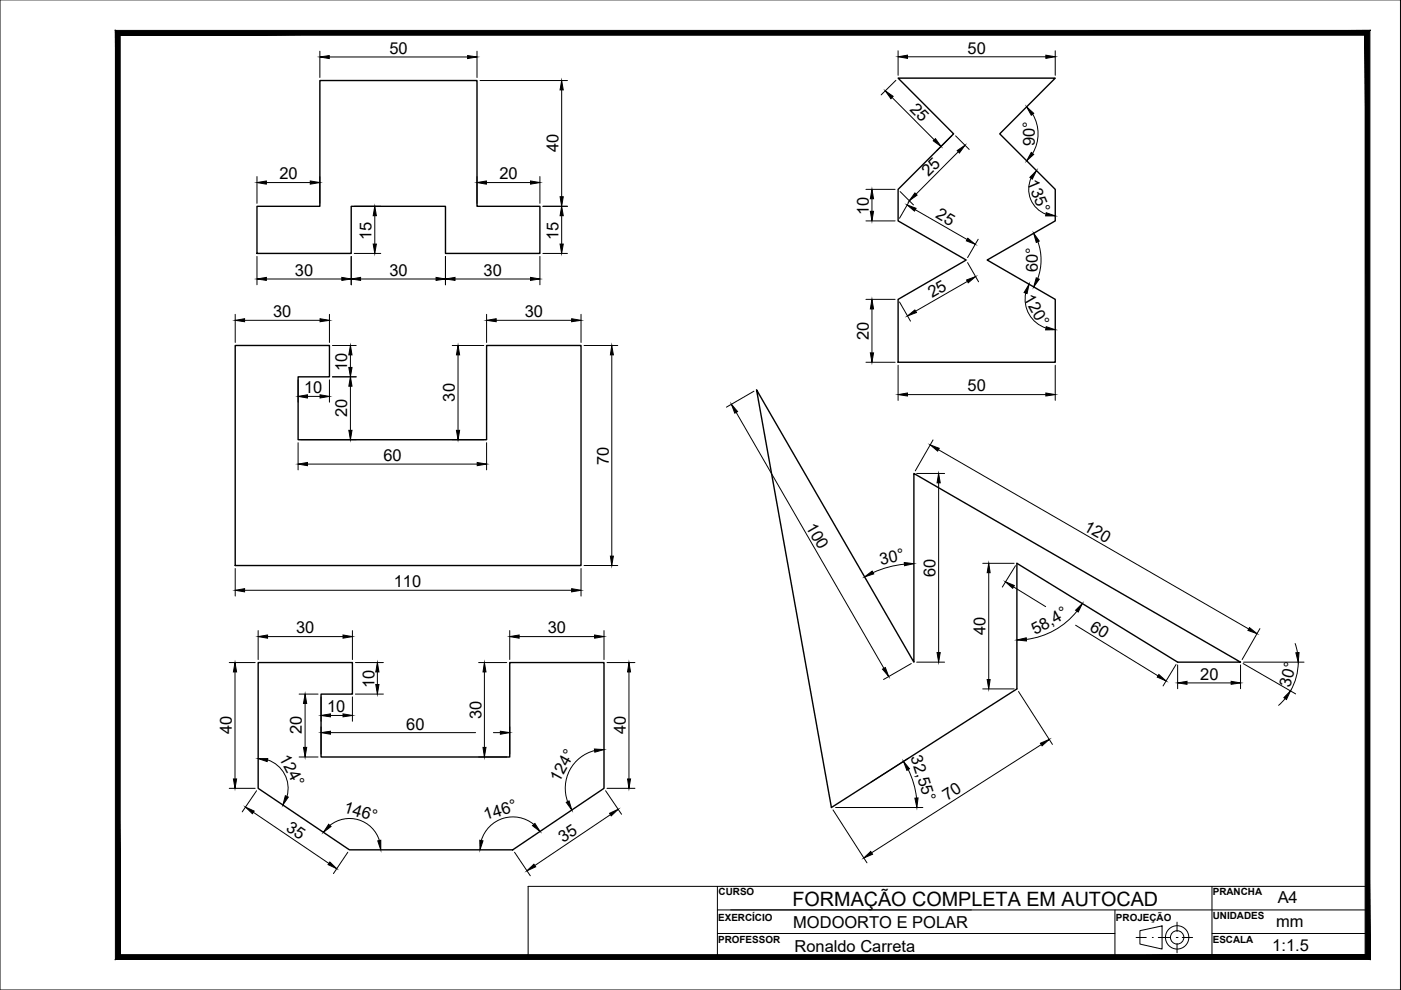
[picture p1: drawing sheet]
<svg xmlns="http://www.w3.org/2000/svg" width="297mm" height="210mm" viewBox="0 0 297 210" stroke-linecap="round" stroke-linejoin="round" font-family="sans-serif">
<!-- layer: Contorno -->
<path d="M67.8 17.1h33.3v26.6h13.4v10h-20.1v-10h-19.9v10h-20v-10h13.3zM190.4 16.6h33.3l-11.7 11.8 11.7 11.7v6.7l-14.4 8.3 14.4 8.4v13.3h-33.3v-13.3l14.5-8.4-14.5-8.3v-6.7l11.8-11.7zM49.9 73.3h19.9v6.6h-6.6v13.3h40v-19.9h20v46.6h-73.3zM160.4 82.6l33.4 57.8v-40l69.2 40h-13.3l-34.1-21v26.7l-39.3 25.1zM54.7 140.5h20v6.7h-6.6v13.3h40v-20h20v26.6l-19.4 13.1h-34.6l-19.4-13.1z" fill="none" stroke="#000" stroke-width=".3"/>
<!-- layer: Cotas -->
<g fill="none" stroke="#000" stroke-width=".21">
<path d="M67.8 10.9v5.5M69.8 12.1h29.3M101.1 10.9v5.5M101.8 17.1h18.5M119.1 19.1v22.6M189.9 17l-3.1 3.1M190.4 10.8v5.2M192.4 12h29.3M223.7 10.8v5.2M54.5 37.4v5.7M56.5 38.7h9.3M67.8 37.4v5.7"/>
<path d="M101.1 37.4v5.7M103.1 38.7h9.4M114.5 37.4v5.7M189.1 20.7l9 8.9M201.8 28.8l-3.2 3.1M202.6 28.8l2.9 2.9M203.2 32.2l-9 9M218.6 37.8a5.7 5.7 0 0 0 3.2 7.6M218.9 24.2a8.1 8.1 0 0 1 0 8.3M54.5 54.4v6M56.5 59.2h16M74.5 54.4v6"/>
<path d="M75.1 53.7h5.6M75.1 43.7h5.6M76.5 59.2h16M79.5 45.7v6M94.4 54.4v6M96.5 59.2h16M114.5 54.4v6M115.1 53.7h5.2M115.1 43.7h5.2M119.1 45.7v6M183.6 40.1h6.2M183.6 46.8h6.2"/>
<path d="M184.9 42.1v2.7M190.8 40.6l2.9 2.8M193 42.4l-2.3 3.9M194.1 44.5l10.9 6.3M205.1 59.7l-11 6.3M205.1 55.7l2.4 4M207.4 50.7l-2.3 3.9M220 51.2a11.4 11.4 0 0 1 0 7.8M49.9 66.6v6M51.9 67.9h16M69.8 66.6v6M70.5 73.3h5"/>
<path d="M70.5 79.9h5M74.3 75.2v2.7M95.9 73.3h6.7M97.1 75.2v16M103.2 66.6v6M105.2 67.9h16M123.2 66.6v6M123.8 73.3h7.2M129.7 75.2v42.7M183.6 76.8h6.2M183.6 63.5h6.2M184.9 65.5v9.3"/>
<path d="M190.4 77.4v7.5M190.7 64l2.3 4.1M217.5 62.1a6.4 6.4 0 0 0 4.3 7.5M223.7 77.4v7.5M63.2 80.5v4.8M63.2 93.9v5.7M63.8 93.2h11.7M65.2 98.4h36M65.2 84h2.7M69.8 80.5v4.8M74.3 81.9v9.3M95.9 93.2h6.7"/>
<path d="M103.2 93.9v5.7M156.1 87.4l31.3 54.3M159.9 82.9l-5.9 3.4M192.4 83.7h29.3M197.8 93.3l-3.7 6.5M199 95.3l65.8 38.1M123.8 119.9h7.2M191.8 119.6a20.8 20.8 0 0 0-6.7 1.8M194.4 100.4h5.9M199 102.4v36M208.4 119.4h6.6M215.3 119.9l-2.8 4.6"/>
<path d="M49.9 120.5v5.9M51.9 125.2h69.3M54.7 133.7v6.1M56.7 135h16M74.7 133.7v6.1M108.1 133.7v6.1M110.1 135h16M123.2 120.5v5.9M128.1 133.7v6.1M209.6 121.4v22.7M214.9 124.4l6.8 4.2M228 132.6l17.5 10.7"/>
<path d="M228.3 129.6a16.3 16.3 0 0 1-10.7 6M267.1 133.3l-3.7 6.5M274.6 136.4l.5 2M48.6 140.5h5.5M49.8 142.5v22.7M63.4 147.2h4M64.7 149.2v9.3M68.1 147.8v5.1M68.1 154.1v5.8M70.1 155.3h30.7M70.1 151.7h2.6M74.7 147.8v5.1"/>
<path d="M75.4 140.5h5.9M75.4 147.2h5.9M80 142.5v2.6M101.5 140.5h5.9M102.7 142.5v16M104.6 155.3h1.5M108.1 154.1v5.8M126.1 159.1a8.2 8.2 0 0 0-5.8 10.8M128.7 140.5h5.9M133.3 142.5v22.7M193.2 140.7l-5.9 3.4M194.4 140.4h5.9"/>
<path d="M208.4 146.1h6.6M215.9 146.6l7.2 11.2M220.8 157.9l-36 22.9M249.3 140.9l-2.7 4.5M249.7 141v5M251.7 144.8h9.3M263 141v5M263.6 140.7l11.1 6.4M263.7 140.4h12.8M272.5 148.1l-1.4 1.5M275.3 140.4a12.2 12.2 0 0 1-1.7 6.1M48.6 167.1h5.5"/>
<path d="M53.7 172.2l16 10.9M54.4 167.7l-3 4.4M56.7 161.1a6.3 6.3 0 0 1 4.1 7.7M63.4 160.5h4M70 175a6.6 6.6 0 0 1 10.4 3.2M101.5 160.5h5.9M113.2 174.8a7 7 0 0 0-11.1 3.4M128.4 167.7l3.4 4.9M128.7 167.1h5.9M129.4 172.7l-16 10.8M176.6 171.7l7.2 11.2M177.2 171.2h18.5"/>
<path d="M192.6 163.2a18.1 18.1 0 0 1 1.7 6M192.6 160.8l-7.9 5M73.7 180.7l-3 4.5M109.1 180.7l3.3 5"/>
</g>
<g fill="#000" stroke="#000" stroke-width=".21">
<path d="M67.8 12.1l2-.3v.6zM99.1 11.8l2 .3-2 .3zM119.1 17.1l.3 2h-.7zM190.4 12l2-.3v.7zM221.7 11.7l2 .3-2 .4zM54.5 38.7l2-.3v.6zM65.8 38.4l2 .3-2 .3zM101.1 38.7l2-.3v.6zM112.5 38.4l2 .3-2 .3zM187.7 19.3l1.7 1.1-.5 .5zM197.9 29.9l.4-.5 1.2 1.6zM202.9 31.9l1.7-1.1-1.2 1.6z"/>
<path d="M219.8 36.2l-.9 1.8-.5-.4zM217.7 22.7l1.5 1.3-.5 .4zM218.7 32.3l.5 .4-1.5 1.4zM54.5 59.2l2-.4v.7zM72.5 58.8l2 .4-2 .3zM74.5 59.2l2-.4v.7zM79.1 51.7h.7l-.3 2zM79.5 43.7l.3 2h-.7zM92.5 58.8l1.9 .4-1.9 .3zM94.4 59.2l2.1-.4v.7zM112.5 58.8l2 .4-2 .3zM118.7 51.7h.7l-.3 2z"/>
<path d="M119.1 43.7l.3 2h-.7zM118.7 41.7h.7l-.3 2zM184.9 40.1l.3 2h-.7zM184.5 44.8h.7l-.3 2zM194 40.9l.4 .5-1.6 1.2zM192.3 43.4l1.9 .8-.3 .6zM204.9 59.4l1.9-.8-1.5 1.4zM205.2 50.5l1.6 1.3-1.9-.7zM219.2 49.5l1.1 1.6-.6 .3zM219.7 58.9l.6 .3-1.1 1.6zM221.8 45.1l1.9 .7h-2zM49.9 67.9l2-.3v.6z"/>
<path d="M67.9 67.6l1.9 .3-1.9 .3zM74.3 73.3l.3 1.9h-.6zM74 77.9h.6l-.3 2zM97.1 73.3l.4 1.9h-.7zM103.2 67.9l2-.3v.6zM121.2 67.6l2 .3-2 .3zM129.7 73.3l.3 1.9h-.6zM184.5 74.8h.7l-.3 2zM184.9 63.5l.3 2h-.7zM192.4 67l1.6-1.3 .3 .6zM218.2 60.3l-.4 1.9-.7-.2zM221.8 69.3l1.9 .6h-2z"/>
<path d="M63.2 98.4l2-.3v.6zM63.2 84l2-.3v.7zM67.9 83.7l1.9 .3-1.9 .4zM74.3 79.9l.3 2h-.6zM74 91.2h.6l-.3 2zM96.8 91.2h.7l-.4 2zM101.2 98.1l2 .3-2 .3zM155.1 85.7l1.3 1.6-.6 .3zM190.4 83.7l2-.4v.7zM197.2 94.3l1.9 .8-.3 .5zM221.7 83.3l2 .4-2 .3zM129.4 117.9h.6l-.3 2z"/>
<path d="M191.7 119.3l2.1 .2-2 .4zM199 100.4l.3 2h-.6zM49.9 125.2l2-.4v.7zM54.7 135l2-.4v.7zM72.7 134.6l2 .4-2 .3zM108.1 135l2-.4v.7zM121.2 124.8l2 .4-2 .3zM126.1 134.6l2 .4-2 .3zM183.3 122.3l1.6-1.2 .4 .6zM198.7 138.4h.6l-.3 2zM209.6 119.4l.3 2h-.6zM213.2 123.4l1.9 .7-.4 .6z"/>
<path d="M215.6 135.7l2-.5v.7zM229.5 127.9l-.9 1.9-.6-.4zM264.9 133.1l1.6 1.2-1.9-.6zM274.7 138.4h.7l-.1 2zM49.8 140.5l.4 2h-.7zM64.3 158.5h.7l-.3 2zM64.7 147.2l.3 2h-.7zM68.1 155.3l2-.3v.7zM68.1 151.7l2-.3v.6zM72.7 151.4l2 .3-2 .3zM79.7 145.1h.6l-.3 2.1zM80 140.5l.3 2h-.6z"/>
<path d="M102.7 140.5l.3 2h-.6zM102.4 158.5h.6l-.3 2zM106.1 155l2 .3-2 .4zM126 158.8l2.1 .1-2 .6zM133.3 140.5l.4 2h-.6zM187.1 141.9l.6-.4 .7 1.9zM209.3 144.1h.6l-.3 2zM220.6 157.6l1.9-.8-1.6 1.3zM245.7 143l1.5 1.4-1.8-.8zM249.7 144.8l2-.3v.6zM261 144.5l2 .3-2 .3zM273.6 146.5l-.8 1.8-.6-.4z"/>
<path d="M49.5 165.2h.7l-.4 1.9zM52.1 171.1l1.8 .9-.4 .5zM54.7 160.8h2.1l-.2 .7zM60.5 168.7l.6 .3-1.1 1.7zM69.7 174.8l.5 .4-1.6 1.3zM80.1 178.3l.6-.1v2zM101.7 178.2l.7 .1-.6 1.9zM112.9 175.1l.5-.5 1.1 1.7zM120.1 170.1l.5-.3 .6 2zM129.2 172.4l1.9-.8-1.5 1.4zM133.1 165.2h.6l-.4 1.9zM191.6 161.4l1.2 1.6-.5 .3z"/>
<path d="M194 169.2h.6l-.2 2zM69.9 182.8l1.5 1.4-1.8-.9zM111.7 184.6l1.5-1.4 .4 .6zM183.1 181.9l1.5-1.4 .4 .6z"/>
</g>
<!-- layer: Formato -->
<g fill="none" stroke="#000" stroke-width=".21">
<path d="M0 0h296.9v209.9h-296.9zM112 187.9h177.9v15h-177.9zM152.1 187.9v15M152.1 192.9h137.8M152.1 197.9h84.3M236.4 192.9v10M241.7 197.3l4.7-1v4.9l-4.7-1zM257 187.9v15M257 197.9h32.9"/>
<circle cx="249.6" cy="198.7" r="2.48"/>
<circle cx="249.6" cy="198.7" r="1.42"/>
</g>
<!-- layer: Centro -->
<path d="M240.9 198.8h2.1M244.3 198.8h.1M245.6 198.8h2.5M249.4 198.8h.1M249.6 198.8h.1M249.6 195.5v2M250.7 198.8h2.2M249.6 200v2" fill="none" stroke="#000" stroke-width=".21"/>
<!-- layer: Formato -->
<path d="M289.4 7.5v194.9l1 1zM289.4 7.5l1-1.1v197zM25.5 7.5h263.9l1-1.1zM24.5 6.4h265.9l-264.9 1.1zM24.5 6.4l1 196v-194.9zM24.5 6.4l1 196-1 1zM24.5 203.4l264.9-1h-263.9zM24.5 203.4l264.9-1 1 1z" fill="#000" stroke="#000" stroke-width=".21"/>
<!-- layer: 0 -->
<path d="M25 7h264.9v195.9h-264.9z" fill="none" stroke="#000" stroke-width=".21"/>
<text font-size="4.2" x="168" y="192.2">FORMAÇÃO COMPLETA EM AUTOCAD</text>
<g font-size="3.5">
<text x="82.5" y="11.4">50</text>
<text x="205.1" y="11.4">50</text>
<text x="192.7" y="23.3" transform="rotate(45 192.7 23.3)">25</text>
<text x="118.4" y="32.3" transform="rotate(-90 118.4 32.3)">40</text>
<text x="219.4" y="31" transform="rotate(-90 219.4 31)">90°</text>
<text x="59.2" y="38">20</text>
<text x="105.9" y="38">20</text>
<text x="196.8" y="37.6" transform="rotate(-45 196.8 37.6)">25</text>
<text x="217.7" y="38.7" transform="rotate(67 217.7 38.7)">135°</text>
<text x="184.2" y="45.5" transform="rotate(-90 184.2 45.5)">10</text>
<text x="198.2" y="46.1" transform="rotate(30 198.2 46.1)">25</text>
<text x="78.8" y="50.8" transform="rotate(-90 78.8 50.8)">15</text>
<text x="118.4" y="50.8" transform="rotate(-90 118.4 50.8)">15</text>
<text x="62.5" y="58.5">30</text>
<text x="82.5" y="58.5">30</text>
<text x="102.5" y="58.5">30</text>
<text x="220" y="57.8" transform="rotate(-90 220 57.8)">60°</text>
<text x="197.6" y="63.2" transform="rotate(-30 197.6 63.2)">25</text>
<text x="216.9" y="63.2" transform="rotate(60 216.9 63.2)">120°</text>
<text x="57.9" y="67.2">30</text>
<text x="111.3" y="67.2">30</text>
<text x="184.2" y="72.1" transform="rotate(-90 184.2 72.1)">20</text>
<text x="64.5" y="83.4">10</text>
<text x="73.6" y="78.6" transform="rotate(-90 73.6 78.6)">10</text>
<text x="205.1" y="83">50</text>
<text x="73.6" y="88.5" transform="rotate(-90 73.6 88.5)">20</text>
<text x="96.4" y="85.1" transform="rotate(-90 96.4 85.1)">30</text>
<text x="81.3" y="97.7">60</text>
<text x="129.1" y="98.5" transform="rotate(-90 129.1 98.5)">70</text>
<text x="170.8" y="111.6" transform="rotate(60 170.8 111.6)">100</text>
<text x="229.6" y="112.3" transform="rotate(30 229.6 112.3)">120</text>
<text x="186.8" y="119.8" transform="rotate(-12 186.8 119.8)">30°</text>
<text x="83.5" y="124.5">110</text>
<text x="198.3" y="122.3" transform="rotate(-90 198.3 122.3)">60</text>
<text x="62.8" y="134.3">30</text>
<text x="116.1" y="134.3">30</text>
<text x="209" y="134.6" transform="rotate(-90 209 134.6)">40</text>
<text x="219.5" y="134.6" transform="rotate(-29 219.5 134.6)">58,4°</text>
<text x="230.9" y="133.5" transform="rotate(32 230.9 133.5)">60</text>
<text x="79.4" y="145.9" transform="rotate(-90 79.4 145.9)">10</text>
<text x="254.5" y="144.1">20</text>
<text x="273.5" y="145.9" transform="rotate(-75 273.5 145.9)">30°</text>
<text x="49.1" y="155.7" transform="rotate(-90 49.1 155.7)">40</text>
<text x="64" y="155.7" transform="rotate(-90 64 155.7)">20</text>
<text x="69.3" y="151">10</text>
<text x="86.1" y="154.7">60</text>
<text x="102.1" y="152.4" transform="rotate(-90 102.1 152.4)">30</text>
<text x="132.7" y="155.7" transform="rotate(-90 132.7 155.7)">40</text>
<text x="59.1" y="160.6" transform="rotate(62 59.1 160.6)">124°</text>
<text x="193" y="160.5" transform="rotate(72 193 160.5)">32,55°</text>
<text x="118.5" y="166" transform="rotate(-61 118.5 166)">124°</text>
<text x="72.7" y="172.1" transform="rotate(17 72.7 172.1)">146°</text>
<text x="103" y="174" transform="rotate(-17 103 174)">146°</text>
<text x="200.8" y="169.8" transform="rotate(-32 200.8 169.8)">70</text>
<text x="60.5" y="176" transform="rotate(34 60.5 176)">35</text>
<text x="119.4" y="178.7" transform="rotate(-34 119.4 178.7)">35</text>
<text x="270.9" y="191.5">A4</text>
<text x="168.2" y="196.7">MODOORTO E POLAR</text>
<text x="270.6" y="196.5">mm</text>
<text x="168.4" y="201.8">Ronaldo Carreta</text>
<text x="269.7" y="201.6">1:1.5</text>
</g>
<g font-size="2.1">
<text x="152.4" y="189.8">CURSO</text>
<text x="257.1" y="189.8">PRANCHA</text>
<text x="152.3" y="195.2">EXERCÍCIO</text>
<text x="236.6" y="195.2">PROJEÇÃO</text>
<text x="257.1" y="194.9">UNIDADES</text>
<text x="152.3" y="199.9">PROFESSOR</text>
<text x="257.1" y="199.9">ESCALA</text>
</g>
</svg>
